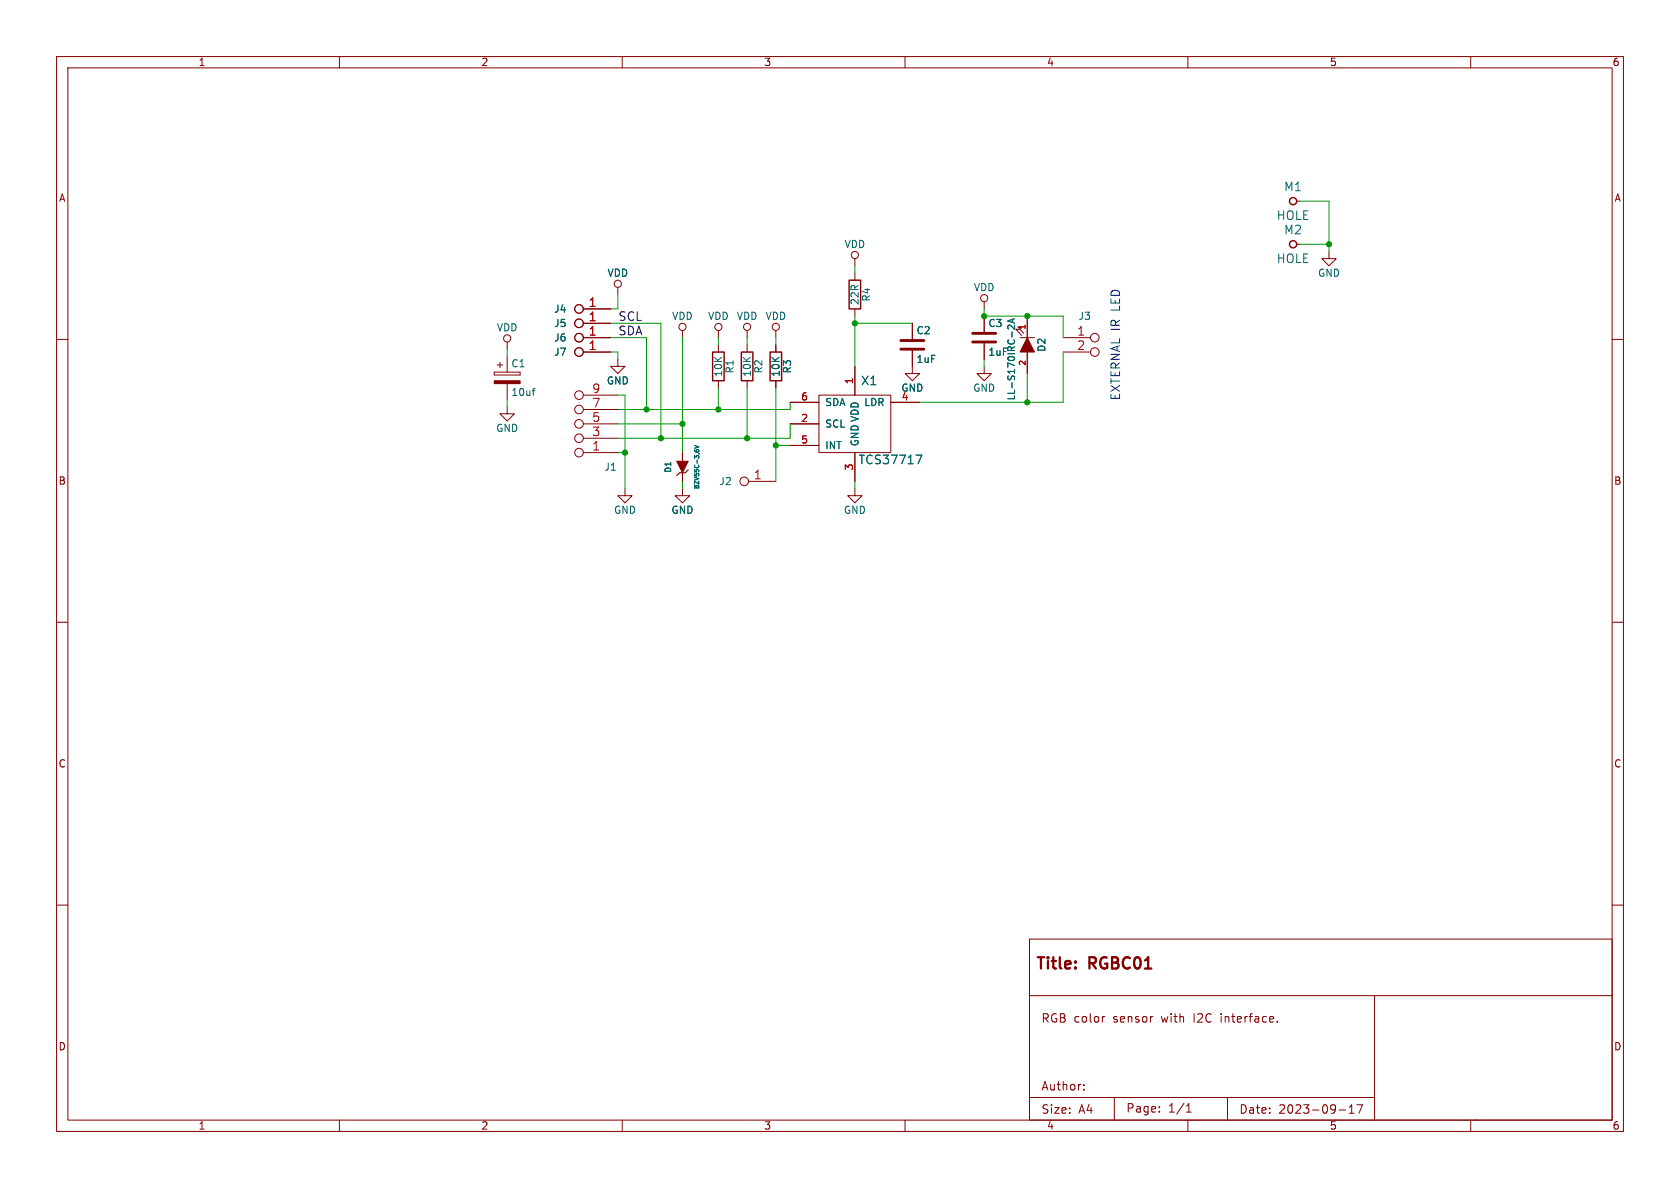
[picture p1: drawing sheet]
<svg xmlns="http://www.w3.org/2000/svg" width="297mm" height="210mm" viewBox="0 0 297 210" stroke-linecap="round" stroke-linejoin="round" font-family="sans-serif">
<g fill="none" stroke="#840000" stroke-width=".18">
<path d="M10 10h277v190h-277zM12 12h273v186h-273zM60 10v2M110 10v2M160 10v2M210 10v2M260 10v2M229.2 35.6h.7M10 60h2M103.1 59.7h4.8M103.1 57.2h4.8M103.1 54.6h4.8"/>
<path d="M109.2 50.8v1.3M120.6 58.4v1.3M127 58.4v1.3M132.1 58.4v1.3M137.2 58.4v1.3M151.1 45.7v1.3M151.1 48.3v1.2M151.1 54.6v1.3M161.3 57.2v2.7M174 53.3v1.3M174 55.9v2.8M180.2 58.3l-.6-.1 1 1.1"/>
<path d="M180.3 59.7h2.6M180.6 57.9l-.6-.1 1 1.1M181.6 55.9v3.8M188 59.7h4.8M229.2 43.2h.7M234.9 44.5v1.2h1.3l-1.3 1.3-1.2-1.3h1.2M285 60h2M87.4 65.8v.5zM87.4 66.3h4.5zM87.4 65.8h4.5zM87.9 64.5h1zM88.4 64v1z"/>
<path d="M89.7 71.9v1.3h1.2l-1.2 1.2-1.3-1.2h1.3M89.7 60.5v1.2M89.7 63v2.8M89.7 67.8v2.8M91.9 65.8v.5zM103.1 62.2h4.8M103.1 74.9h6.1M103.1 77.5h6.1M103.1 72.4h6.1M103.1 69.9h6.1M109.2 63.5v1.3h1.3l-1.3 1.2-1.3-1.2h1.3M127 61v1.2"/>
<path d="M127 67.3v1.3M132.1 61v1.2M132.1 67.3v1.3M137.2 61v1.2M137.2 67.3v1.3M139.7 74.9h5.1M139.7 71.1h5.1M139.7 78.7h5.1M144.8 69.9h12.7v10.1h-12.7zM151.1 64.8v5.1M157.5 71.1h5.1M161.3 62v4h1.3l-1.3 1.3-1.3-1.3h1.3"/>
<path d="M174 64.8v1.2h1.3l-1.3 1.3-1.3-1.3h1.3M174 60.7v2.8M181.6 62.2v3.8M188 62.2h4.8M103.1 80h6.1M110.5 86.4v1.2h1.3l-1.3 1.3-1.3-1.3h1.3M120.6 86.4v1.2h1.3l-1.3 1.3-1.2-1.3h1.2M120.6 80v1.5M120.6 83.6v1.5M132.3 85.1h4.9M151.1 86.4v1.2h1.3l-1.3 1.3-1.2-1.3h1.2M151.1 80v5.1"/>
<path d="M10 110h2M285 110h2M10 160h2M285 160h2M182 166h103v32h-103zM182 176h103M195.3 179.7l-.3 .1M203.7 179.7h.1M243 176v22M60 198v2M110 198v2M160 198v2"/>
<path d="M182 194h61M191.6 192.6v.1M191.6 191.8v.1M197 194v4M205 196.5v.1M205 195.7v.1M209.7 196.6h.9M209.7 195.5l.5-.4v1.5M210 198v2M217 194v4M225.8 180.6v.1M236.7 196.2h1.2"/>
<path d="M238.5 196.8h.9M238.5 195.7l.5-.4v1.5M239.9 195.3h1l-.7 1.5M260 198v2M261 198h.1"/>
<circle cx="89.7" cy="59.8" r=".63"/>
<circle cx="102.4" cy="54.6" r=".76"/>
<circle cx="102.4" cy="57.1" r=".76"/>
<circle cx="102.4" cy="59.7" r=".76"/>
<circle cx="109.2" cy="50.2" r=".63"/>
<circle cx="120.6" cy="57.8" r=".63"/>
<circle cx="127" cy="57.8" r=".63"/>
<circle cx="132.1" cy="57.8" r=".63"/>
<circle cx="137.2" cy="57.8" r=".63"/>
<circle cx="151.1" cy="45.1" r=".63"/>
<circle cx="174" cy="52.7" r=".63"/>
<circle cx="193.5" cy="59.7" r=".76"/>
<circle cx="102.4" cy="77.5" r=".76"/>
<circle cx="102.4" cy="62.2" r=".76"/>
<circle cx="102.4" cy="72.4" r=".76"/>
<circle cx="102.4" cy="74.9" r=".76"/>
<circle cx="102.4" cy="69.8" r=".76"/>
<circle cx="193.5" cy="62.2" r=".76"/>
<circle cx="102.4" cy="80" r=".76"/>
<circle cx="131.6" cy="85.1" r=".76"/>
</g>
<path d="M121.7 83.1l-.5 .5h-1.1l-.5 .5" fill="none" stroke="#840000" stroke-width=".2"/>
<g fill="#840000" stroke="#840000" stroke-width=".18">
<path d="M119.6 81.5h2.1l-1.1 2.1z"/>
<path d="M87.4 67.3h4.5v.5h-4.5z"/>
<path d="M181.6 59.7l1.3 2.5h-2.6z"/>
</g>
<path d="M179 56.5v.5M179.4 57.5v.7l-.9-.7-.3 .2 .1 .5M179.4 56.3l-1.2 .4 1.2 .4M94.1 69.1h.5M94.6 68.7h-.3M122.8 79.5v.3M122.8 78.7l.7 .3-.7 .2M123.1 79.8l.1-.3h.3v.3M161.9 80.5h1.1l-.7 1.5" fill="none" stroke="#006464" stroke-width=".18"/>
<path d="M172 58.9h4M159.3 61.7h4M159.3 60.2h4M172 60.5h4" fill="none" stroke="#840000" stroke-width=".51"/>
<g fill="none" stroke="#840000" stroke-width=".25">
<path d="M150.1 49.5h2v5.1h-2zM126 62.2h2v5.1h-2zM131.1 62.2h2v5.1h-2zM136.1 62.2h2.1v5.1h-2.1z"/>
<circle cx="228.6" cy="35.6" r=".63"/>
<circle cx="228.6" cy="43.2" r=".63"/>
</g>
<g fill="none" stroke="#009600" stroke-width=".18">
<path d="M229.9 35.6h5v8.9M107.9 59.7h6.4v12.7M107.9 57.2h8.9v20.3M109.2 52.1v2.5h-1.3M120.6 59.7v20.3M127 59.7v1.3M132.1 59.7v1.3M137.2 59.7v1.3M151.1 47v1.3M151.1 55.9v8.9M151.1 57.2h10.2M174 54.6v1.3h14v3.8"/>
<path d="M229.9 43.2h5M89.7 61.7v1.3M89.7 70.6v1.3M107.9 62.2h1.3v1.3M109.2 69.9h1.3v16.5M109.2 74.9h11.4M127 68.6v3.8M132.1 68.6v8.9M137.2 68.6v16.5M137.2 78.7h2.5M139.7 71.1v1.3h-30.5M139.7 74.9v2.6h-30.5"/>
<path d="M174 63.5v1.3M181.6 66v5.1M188 62.2v8.9h-25.4M109.2 80h1.3M120.6 85.1v1.3M151.1 85.1v1.3"/>
</g>
<g fill="#009600" stroke="#009600" stroke-width=".18">
<circle cx="114.3" cy="72.4" r=".46"/>
<circle cx="181.6" cy="55.9" r=".46"/>
<circle cx="181.6" cy="71.1" r=".46"/>
<circle cx="151.1" cy="57.2" r=".46"/>
<circle cx="234.9" cy="43.2" r=".46"/>
<circle cx="174" cy="55.9" r=".46"/>
<circle cx="137.2" cy="78.7" r=".46"/>
<circle cx="132.1" cy="77.5" r=".46"/>
<circle cx="116.8" cy="77.5" r=".46"/>
<circle cx="110.5" cy="80" r=".46"/>
<circle cx="120.6" cy="74.9" r=".46"/>
<circle cx="127" cy="72.4" r=".46"/>
</g>
<g font-size="2.8" fill="#840000">
<text x="183" y="171.9">Title:</text>
<text x="192.7" y="171.9">RGBC01</text>
</g>
<g font-size="2.1" fill="#006464">
<text x="226.9" y="34">M1</text>
<text x="225.6" y="39.1">HOLE</text>
<text x="226.9" y="41.6">M2</text>
<text x="225.6" y="46.7">HOLE</text>
<text x="152.1" y="68.3">X1</text>
<text x="151.7" y="82.3">TCS37717</text>
</g>
<g font-size="2.1" fill="#a90000">
<text x="104" y="56.9">1</text>
<text x="104" y="54.4">1</text>
<text x="104" y="59.4">1</text>
<text x="190.3" y="59.4">1</text>
<text x="104" y="62">1</text>
<text x="190.3" y="62">2</text>
<text x="104.6" y="69.6">9</text>
<text x="104.6" y="77.2">3</text>
<text x="104.6" y="74.7">5</text>
<text x="104.6" y="72.1">7</text>
<text x="104.6" y="79.8">1</text>
<text x="133.2" y="84.8">1</text>
</g>
<g font-size="2.1" fill="#0f0f0f">
<text x="109.2" y="56.8">SCL</text>
<text x="109.2" y="59.4">SDA</text>
</g>
<text font-size="2.1" fill="#0000c2" x="198.1" y="70.9" transform="rotate(-90 198.1 70.9)">EXTERNAL IR LED</text>
<g font-size="2.1" fill="#840000">
<text x="184" y="181">RGB color</text>
<text x="196.8" y="181">sensor</text>
<text x="205.5" y="181">with</text>
<text x="211.3" y="181">I2C</text>
<text x="216.2" y="181">interface.</text>
<text x="184" y="193">Author:</text>
<text x="184" y="197.1">Size:</text>
<text x="190.7" y="197.1">A4</text>
<text x="199" y="196.9">Page:</text>
<text x="206.5" y="196.9">1/1</text>
<text x="219" y="197.1">Date:</text>
<text x="226" y="197.1">2023-09-17</text>
</g>
<g font-size="1.8" fill="#840000">
<text x="35" y="11.9">1</text>
<text x="85" y="11.9">2</text>
<text x="135" y="11.9">3</text>
<text x="185" y="11.9">4</text>
<text x="235" y="11.9">5</text>
<text x="285" y="11.9">6</text>
<text x="10.3" y="35.9">A</text>
<text x="285.3" y="35.9">A</text>
<text x="10.3" y="85.9">B</text>
<text x="285.3" y="85.9">B</text>
<text x="10.3" y="135.9">C</text>
<text x="285.3" y="135.9">C</text>
<text x="10.3" y="185.9">D</text>
<text x="285.3" y="185.9">D</text>
<text x="35" y="199.9">1</text>
<text x="85" y="199.9">2</text>
<text x="135" y="199.9">3</text>
<text x="185" y="199.9">4</text>
<text x="235" y="199.9">5</text>
<text x="285" y="199.9">6</text>
</g>
<g font-size="1.8" fill="#006464">
<text x="149.2" y="44">VDD</text>
<text x="107.3" y="49.1">VDD</text>
<text x="154" y="53.4" transform="rotate(-90 154 53.4)">R4</text>
<text x="172.1" y="51.7">VDD</text>
<text x="232.9" y="49.1">GND</text>
<text x="87.7" y="58.8">VDD</text>
<text x="97.9" y="58">J5</text>
<text x="97.9" y="55.5">J4</text>
<text x="118.7" y="56.7">VDD</text>
<text x="125.1" y="56.7">VDD</text>
<text x="130.2" y="56.7">VDD</text>
<text x="135.2" y="56.7">VDD</text>
<text x="152" y="54" transform="rotate(-90 152 54)">22R</text>
<text x="161.9" y="59.3">C2</text>
<text x="174.6" y="58">C3</text>
<text x="190.6" y="56.7">J3</text>
<text x="90.3" y="65.1">C1</text>
<text x="97.9" y="63.1">J7</text>
<text x="97.9" y="60.6">J6</text>
<text x="161.9" y="64.4">1uF</text>
<text x="174.6" y="63.1">1uF</text>
<text x="185" y="62.3" transform="rotate(-90 185 62.3)">D2</text>
<text x="90.3" y="70.2">10uf</text>
<text x="107.2" y="68.2">GND</text>
<text x="127.9" y="66.7" transform="rotate(-90 127.9 66.7)">10K</text>
<text x="129.9" y="66.1" transform="rotate(-90 129.9 66.1)">R1</text>
<text x="132.9" y="66.7" transform="rotate(-90 132.9 66.7)">10K</text>
<text x="135" y="66.1" transform="rotate(-90 135 66.1)">R2</text>
<text x="138" y="66.7" transform="rotate(-90 138 66.7)">10K</text>
<text x="140.1" y="66.1" transform="rotate(-90 140.1 66.1)">R3</text>
<text x="145.8" y="72">SDA</text>
<text x="152.7" y="72">LDR</text>
<text x="159.3" y="69.4">GND</text>
<text x="172" y="69.4">GND</text>
<text x="87.6" y="76.6">GND</text>
<text x="145.8" y="75.8">SCL</text>
<text x="106.8" y="83.4">J1</text>
<text x="145.8" y="79.6">INT</text>
<text x="152" y="79" transform="rotate(-90 152 79)">GND VDD</text>
<text x="127.1" y="86">J2</text>
<text x="108.5" y="91">GND</text>
<text x="118.6" y="91">GND</text>
<text x="149.1" y="91">GND</text>
</g>
<g font-size="1.8" fill="#a90000">
<text x="141.5" y="70.9">6</text>
<text x="150.9" y="68" transform="rotate(-90 150.9 68)">1</text>
<text x="159.3" y="70.9">4</text>
<text x="141.5" y="74.7">2</text>
<text x="141.5" y="78.5">5</text>
<text x="150.9" y="83.3" transform="rotate(-90 150.9 83.3)">3</text>
</g>
<text font-size="1.7" fill="#006464" x="179.6" y="70.9" transform="rotate(-90 179.6 70.9)">LL-S170IRC-2A</text>
<g font-size="1.4" fill="#a90000">
<text x="181.4" y="58.4" transform="rotate(-90 181.4 58.4)">1</text>
<text x="181.4" y="64.7" transform="rotate(-90 181.4 64.7)">2</text>
</g>
<text font-size="1.4" fill="#006464" x="118.8" y="83.7" transform="rotate(-90 118.8 83.7)">D1</text>
<text font-size="1.1" fill="#006464" x="123.8" y="86.6" transform="rotate(-90 123.8 86.6)">BZV55C-3,6V</text>
</svg>
